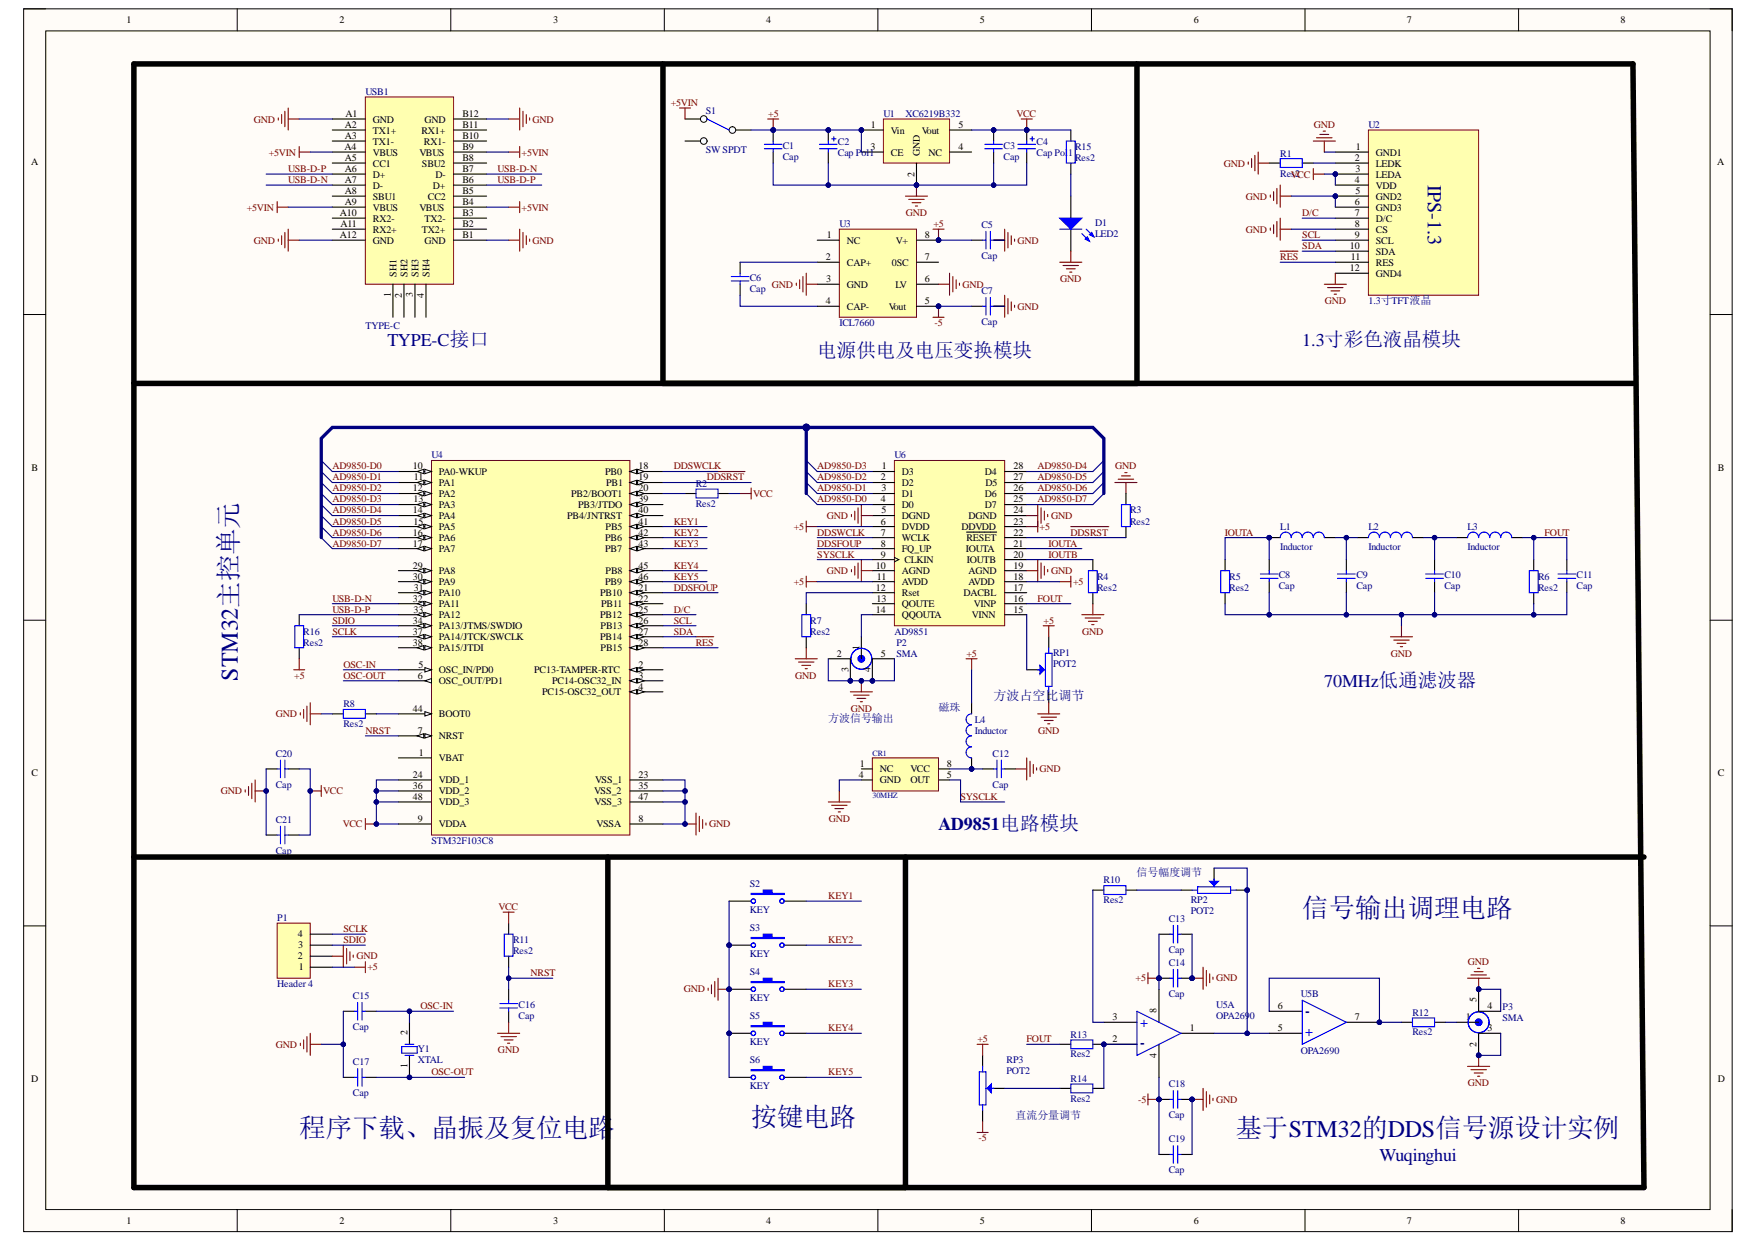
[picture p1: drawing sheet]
# Altium schematic sheet 基于STM32的DDS信号源的设计实例.SchDoc
size A3

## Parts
C1  Cap  [C0805]
C2  Cap Pol1  [C1210_N]
C3  Cap  [C0805]
C4  Cap Pol1  [C1210_N]
C5  Cap  [C0805]
C6  Cap  [C0805]
C7  Cap  [C0805]
C8  Cap  [C0805]
C9  Cap  [C0805]
C10  Cap  [C0805]
C11  Cap  [C0805]
C12  Cap  [C0805]
C13  Cap  [C0805]
C14  Cap  [C0805]
C15  Cap  [C0805]
C16  Cap  [C0805]
C17  Cap  [C0805]
C18  Cap  [C0805]
C19  Cap  [C0805]
C20  Cap  [C0805]
C21  Cap  [C0805]
CR1  30MHZ  [CRYSTAL-SMT-5X7]
D1  LED2  [D0805+]
L1  Inductor  [6-0805_N]
L2  Inductor  [6-0805_N]
L3  Inductor  [6-0805_N]
L4  Inductor  [6-0805_N]
P1  Header 4  [HDR1X4]
P2  SMA  [SMA-KE]
P3  SMA  [SMA-KE]
R1  Res2  [6-0805_N]
R2  Res2  [6-0805_N]
R3  Res2  [6-0805_N]
R4  Res2  [6-0805_N]
R5  Res2  [6-0805_N]
R6  Res2  [6-0805_N]
R7  Res2  [6-0805_N]
R8  Res2  [6-0805_N]
R10  Res2  [6-0805_N]
R11  Res2  [6-0805_N]
R12  Res2  [6-0805_N]
R13  Res2  [6-0805_N]
R14  Res2  [6-0805_N]
R15  Res2  [6-0805_N]
R16  Res2  [6-0805_N]
RP1  POT2  [VR7]
RP2  POT2  [VR7]
RP3  POT2  [VR7]
S1  SW SPDT  [SW]
S2  KEY  [SW-MINI]
S3  KEY  [SW-MINI]
S4  KEY  [SW-MINI]
S5  KEY  [SW-MINI]
S6  KEY  [SW-MINI]
U1  XC6219B332  [SOT23-5L]
U2  1.3寸TFT液晶  [1.3-TFT-TPS]
U3  ICL7660  [SO8_N]
U4  STM32F103C8  [TQFP-48]
U5  OPA2690  [SO-8]  (parts A,B of 2)
U6  AD9851  [TSSOP28]
USB1  TYPE-C  [TYPE-C]
Y1  XTAL  [XTAL2]

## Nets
+5: C1.2 C2.1 C5.1 C13.1 C14.1 L4.2 P1.1 R16.1 RP1.2 RP3.1 S1.2(COMMON) U1.1(Vin) U1.3(CE) U3.8(V+) U5.8 U6.6(DVDD) U6.11(AVDD) U6.18(AVDD) U6.23(DDVDD)
+5VIN: S1.1(NC) USB1.A4(VBUS) USB1.A9(VBUS) USB1.B4(VBUS) USB1.B9(VBUS)
-5: C7.1 C18.1 C19.1 RP3.2 U3.5(Vout) U5.4
GND: C1.1 C2.2 C3.1 C4.2 C5.2 C7.2 C8.1 C9.1 C10.1 C11.1 C12.2 C13.2 C14.2 C15.1 C16.1 C17.1 C18.2 C19.2 C20.1 C21.1 CR1.4(GND) D1.K P1.2 P2.2 P2.3 P2.4 P2.5 P3.2 P3.3 P3.4 P3.5 R1.1 R3.2 R4.1 R5.1 R6.1 R7.1 R8.2 RP1.1 S2.1 S3.1 S4.1 S5.1 S6.1 U1.2(GND) U2.1(GND1) U2.5(GND2) U2.6(GND3) U2.8(CS) U2.12(GND4) U3.3(GND) U3.6(LV) U4.8(VSSA) U4.23(VSS_1) U4.35(VSS_2) U4.47(VSS_3) U6.5(DGND) U6.10(AGND) U6.19(AGND) U6.24(DGND) USB1.A1(GND) USB1.A12(GND) USB1.B1(GND) USB1.B12(GND)
VCC: C3.2 C4.1 C20.2 C21.2 R2.2 R11.2 R15.2 U1.5(Vout) U2.3(LEDA) U2.4(VDD) U4.9(VDDA) U4.24(VDD_1) U4.36(VDD_2) U4.48(VDD_3)
AD9850-D0: U4.10(PA0-WKUP) U6.4(D0)
AD9850-D1: U4.11(PA1) U6.3(D1)
AD9850-D2: U4.12(PA2) U6.2(D2)
AD9850-D3: U4.13(PA3) U6.1(D3)
AD9850-D4: U4.14(PA4) U6.28(D4)
AD9850-D5: U4.15(PA5) U6.27(D5)
AD9850-D6: U4.16(PA6) U6.26(D6)
AD9850-D7: U4.17(PA7) U6.25(D7)
D/C: U2.7(D/C) U4.25(PB12)
~{DDSRST}: R3.1 U4.19(PB1) U6.22(~{RESET})
DDSFOUP: U4.21(PB10) U6.8(FQ_UP)
DDSWCLK: U4.18(PB0) U6.7(WCLK)
FOUT: C11.2 L3.2 R6.2 R13.1 U6.16(VINP)
IOUTA: C8.2 L1.1 R5.2 U6.21(IOUTA)
IOUTB: R4.2 U6.20(IOUTB)
KEY1: S2.2 U4.41(PB5)
KEY2: S3.2 U4.42(PB6)
KEY3: S4.2 U4.43(PB7)
KEY4: S5.2 U4.45(PB8)
KEY5: S6.2 U4.46(PB9)
NRST: C16.2 R11.1 U4.7(NRST)
OSC-IN: C15.2 U4.5(OSC_IN/PD0) Y1.2(OSC2)
OSC-OUT: C17.2 U4.6(OSC_OUT/PD1) Y1.1(OSC1)
~{RES}: U2.11(RES) U4.28(PB15)
SCL: U2.9(SCL) U4.26(PB13)
SCLK: P1.4 U4.37(PA14/JTCK/SWCLK)
SDA: U2.10(SDA) U4.27(PB14)
SDIO: P1.3 U4.34(PA13/JTMS/SWDIO)
SYSCLK: CR1.5(OUT) U6.9(CLKIN)
USB-D-N: U4.32(PA11) USB1.A7(D-) USB1.B7(D-)
USB-D-P: R16.2 U4.33(PA12) USB1.A6(D+) USB1.B6(D+)
NetC6_1: C6.1 U3.4(CAP-)
NetC6_2: C6.2 U3.2(CAP+)
NetC9_2: C9.2 L1.2 L2.1
NetC10_2: C10.2 L2.2 L3.1
NetC12_1: C12.1 CR1.8(VCC) L4.1
NetD1_A: D1.A R15.1
NetP2_1: P2.1 U6.14(QQOUTA)
NetP3_1: P3.1 R12.2
NetR1_2: R1.2 U2.2(LEDK)
NetR2_1: R2.1 U4.20(PB2/BOOT1)
NetR7_2: R7.2 U6.12(Rset)
NetR8_1: R8.1 U4.44(BOOT0)
NetR10_2: R10.2 RP2.1
NetR12_1: R12.1 U5.7
NetR13_2: R13.2 R14.2 U5.2
NetR14_1: R14.1 RP3.3
NetRP1_3: RP1.3 U6.15(VINN)
NetRP2_2: RP2.2 RP2.3 U5.1

Not connected (* = marked no-connect by the designer): CR1 1(NC); R10 1; S1 3(NO); U1 4(NC); U3 1(NC) 7(0SC); U4 1(VBAT) 2(PC13-TAMPER-RTC) 3(PC14-OSC32_IN) 4(PC15-OSC32_OUT) 22(PB11) 29(PA8) 30(PA9) 31(PA10) 38(PA15/JTDI) 39(PB3/JTDO) 40(PB4/JNTRST); U5 3 5 6; U6 13(QOUTE) 17(DACBL); USB1 1(SH1) 2(SH2) 3(SH3) 4(SH4) A2(TX1+) A3(TX1-) A5(CC1) A8(SBU1) A10(RX2-) A11(RX2+) B2(TX2+) B3(TX2-) B5(CC2) B8(SBU2) B10(RX1-) B11(RX1+)

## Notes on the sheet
- TYPE-C接口
- (near U3) 电源供电及电压变换模块
- 1.3寸彩色液晶模块
- STM32主控单元
- (near RP1) 方波占空比调节
- 70MHz低通滤波器
- 方波信号输出
- (near L4) 磁珠
- AD9851电路模块
- 信号幅度调节
- 信号输出调理电路
- 程序下载、晶振及复位电路
- (near S6) 按键电路
- 直流分量调节
- 基于STM32的DDS信号源设计实例
- Wuqinghui
